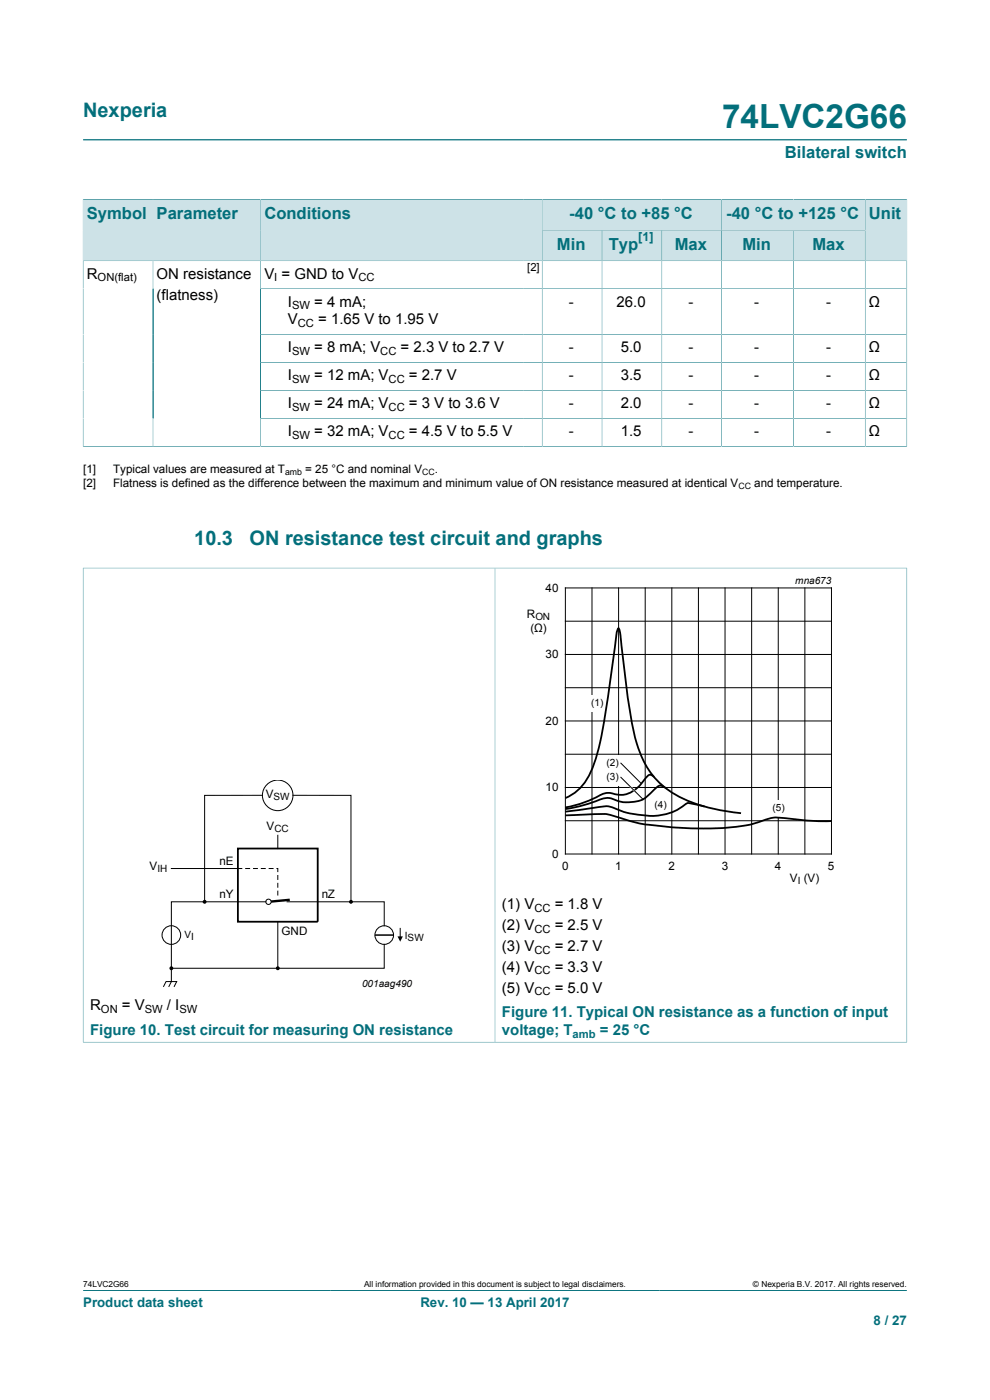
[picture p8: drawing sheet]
<svg xmlns="http://www.w3.org/2000/svg" width="210mm" height="297mm" viewBox="0 0 210 297" stroke-linecap="round" stroke-linejoin="round" font-family="sans-serif">
<path d="M17.6 29.7h174.8M115 42.3h38.1v6.5h-38.1zM17.6 273.8h174.8" fill="none" stroke="#036f7b" stroke-width=".21"/>
<path d="M115.1 42.4h37.9v6.4h-37.9z" fill="#cde2e7"/>
<path d="M153.1 42.3h30.4v6.5h-30.4z" fill="none" stroke="#036f7b" stroke-width=".21"/>
<path d="M153.2 42.4h30.3v6.4h-30.3z" fill="#cde2e7"/>
<path d="M17.6 42.3v13h14.9v-13h-14.9" fill="none" stroke="#036f7b" stroke-width=".21"/>
<path d="M17.7 42.4h14.7v12.8h-14.7z" fill="#cde2e7"/>
<path d="M32.5 42.3h22.8v13h-22.8z" fill="none" stroke="#036f7b" stroke-width=".21"/>
<path d="M32.5 42.4h22.7v12.8h-22.7z" fill="#cde2e7"/>
<path d="M55.3 42.3h59.7v13h-59.7z" fill="none" stroke="#036f7b" stroke-width=".21"/>
<g fill="#cde2e7">
<path d="M55.4 42.4h59.5v12.8h-59.5z"/>
<path d="M115.1 48.9h12.5v6.3h-12.5z"/>
</g>
<path d="M115 48.8h12.7v6.5h-12.7z" fill="none" stroke="#036f7b" stroke-width=".21"/>
<path d="M127.8 48.9h12.5v6.3h-12.5z" fill="#cde2e7"/>
<path d="M127.7 48.8h12.7v6.5h-12.7z" fill="none" stroke="#036f7b" stroke-width=".21"/>
<path d="M140.5 48.9h12.5v6.3h-12.5z" fill="#cde2e7"/>
<path d="M140.4 48.8h12.7v6.5h-12.7z" fill="none" stroke="#036f7b" stroke-width=".21"/>
<path d="M153.2 48.9h15v6.3h-15z" fill="#cde2e7"/>
<path d="M153.1 48.8h15.2v6.5h-15.2z" fill="none" stroke="#036f7b" stroke-width=".21"/>
<path d="M168.4 48.9h15.1v6.3h-15.1z" fill="#cde2e7"/>
<path d="M192.4 42.3v13h-24.1v-6.5h15.2M192.4 42.3h-8.9v13" fill="none" stroke="#036f7b" stroke-width=".21"/>
<path d="M183.6 42.4h8.7v12.8h-8.7z" fill="#cde2e7"/>
<g fill="none" stroke="#036f7b" stroke-width=".21">
<path d="M32.5 55.3v39.4M55.3 55.3v39.4M115 55.3v39.4M127.7 55.3v39.4M140.4 55.3v39.4M153.1 55.3v39.4M168.3 55.3v39.4M183.5 55.3v39.4M55.3 61.2h137.1M55.3 71h137.1M55.3 76.9h137.1M55.3 82.8h137.1"/>
<path d="M55.3 88.8h137.1M192.4 94.8v-39.5h-174.8v39.5M192.4 94.7h-174.8M17.6 120.5h87.4v100.6h-87.4M17.6 120.4v100.8"/>
</g>
<g fill="none" stroke="#000" stroke-width=".21">
<path d="M58.9 177.2v2.8M36.4 184.3h14.9M50.5 191.3h-14.1v14.1h45.1v-5.1M52.1 184.3h.8M53.8 184.3h.8M55.4 184.3h.9M57.1 184.3h.8M58.8 184.3h.1v.6M58.9 185.7v.9M58.9 187.4v.8M58.9 189v.9M58.9 195.5v9.9"/>
<path d="M67.4 191.3h14.1v5.1M34.7 209.4l.5-1.2h2.3l-.6 1.2M36.4 205.4v2.8l-.6 1.2"/>
<circle cx="36.4" cy="198.4" r="1.98"/>
</g>
<g fill="#000">
<circle cx="43.4" cy="191.3" r=".28"/>
<circle cx="74.4" cy="191.3" r=".28"/>
<circle cx="36.4" cy="205.4" r=".28"/>
<circle cx="58.9" cy="205.4" r=".28"/>
</g>
<g fill="none" stroke="#000" stroke-width=".25">
<circle cx="43.4" cy="191.3" r=".28"/>
<circle cx="74.4" cy="191.3" r=".28"/>
<circle cx="36.4" cy="205.4" r=".28"/>
<circle cx="58.9" cy="205.4" r=".28"/>
</g>
<path d="M50.5 180h16.9v15.5h-16.9z" fill="none" stroke="#000" stroke-width=".38"/>
<path d="M61.5 190.9l-4.5 .4" fill="none" stroke="#000" stroke-width=".51"/>
<circle cx="57" cy="191.3" r=".56" fill="#fff"/>
<g fill="none" stroke="#000" stroke-width=".21">
<path d="M119.9 124.7h56.5v56.5h-56.5zM119.9 138.8h56.5M119.9 131.8h56.5M125.6 124.7v56.5M131.2 124.7v56.5M136.9 124.7v56.5M142.5 124.7v56.5M148.2 124.7v56.5M153.8 124.7v56.5M159.4 124.7v56.5M165.1 124.7v56.5M170.7 124.7v56.5"/>
<path d="M119.9 152.9h56.5M119.9 145.9h56.5M55.7 168.7h-12.3v22.6M62.1 168.7h12.3v22.6M119.9 174.1h56.5M119.9 167.1h56.5M119.9 160h56.5M50.5 191.3h5.9M60.9 191.3h6.5M79.5 198.4h4M84.9 197v2.1"/>
<circle cx="58.9" cy="168.7" r="3.2"/>
<circle cx="57" cy="191.3" r=".56"/>
<circle cx="81.5" cy="198.4" r="1.98"/>
</g>
<path d="M84.3 198.6h1.2l-.6 1.2z" fill="#000"/>
<path d="M192.4 120.4v100.8M192.4 120.5h-87.4v100.6h87.4" fill="none" stroke="#036f7b" stroke-width=".21"/>
<path d="M107.2 121.9h81.9v66.3h-81.9z" fill="none" stroke="#fff" stroke-width=".21"/>
<path d="M138.7 164.8a.91 .91 0 0 0-.8-.4 .91 .91 0 0 0-.8 .5 8.3 8.3 0 0 1-4.5 3.6l-1.5 .1a4.7 4.7 0 0 0-3.6 0 23.5 23.5 0 0 1-7.6 2.7M141.1 167.1l-.1-.1a1.23 1.23 0 0 0-1.8 .1l-1 1a5.9 5.9 0 0 1-5.4 2.1l-2-.4a4.2 4.2 0 0 0-4.4 .2 32.2 32.2 0 0 1-6.5 1.6" fill="none" stroke="#000" stroke-width=".38"/>
<g fill="#fff">
<path d="M125 147.5h3.4v3.5h-3.4z"/>
<path d="M128.3 160.3h3.4v3.5h-3.4z"/>
<path d="M128.3 163.2h3.4v3.4h-3.4z"/>
<path d="M138.5 169.3h3.4v3.4h-3.4z"/>
<path d="M163.5 169.9h3.4v3.4h-3.4z"/>
</g>
<path d="M119.9 169.3a11 11 0 0 0 6.2-7.4 106.7 106.7 0 0 0 3.5-18.6l.7-5.1a15.9 15.9 0 0 1 .9-4.9l.3 1 .6 5.3a126.6 126.6 0 0 0 2.9 18 17.9 17.9 0 0 0 12.4 12.9 43 43 0 0 0 9.8 2M119.9 173l5.5-.3a12.3 12.3 0 0 1 6.9 1.1 42.3 42.3 0 0 0 9.4 1.6 57.9 57.9 0 0 0 18.4-.7l.8-.3a9.6 9.6 0 0 1 6.8-.7l4.7 .5h4M149.5 171.1l-2.4-.6a1.93 1.93 0 0 0-2.5 .7 13.1 13.1 0 0 1-10.1 1.5l-3-.8a5.5 5.5 0 0 0-4.5-.7l-7.1 1" fill="none" stroke="#000" stroke-width=".38"/>
<path d="M131.7 161.9l4 4M131.7 164.9l4.4 4.3" fill="none" stroke="#fff" stroke-width=".38"/>
<path d="M131.7 161.9l4.3 4.3M131.7 164.9l4.7 4.7" fill="none" stroke="#000" stroke-width=".21"/>
<text font-size="7.1" fill="#036f7b" x="153.2" y="27.2">74LVC2G66</text>
<g font-size="4.2" fill="#036f7b">
<text x="17.6" y="24.8">Nexperia</text>
<text x="41.2" y="115.5">10.3</text>
<text x="52.9" y="115.5">ON resistance test circuit and graphs</text>
</g>
<g font-size="3.5" fill="#036f7b">
<text x="166.5" y="33.5">Bilateral switch</text>
<text x="18.4" y="46.5">Symbol</text>
<text x="33.2" y="46.5">Parameter</text>
<text x="56.1" y="46.5">Conditions</text>
<text x="120.8" y="46.5">-40 °C to +85 °C</text>
<text x="154" y="46.5">-40 °C to +125 °C</text>
<text x="184.3" y="46.5">Unit</text>
<text x="118.1" y="53">Min</text>
<text x="129.1" y="53">Typ</text>
<text x="143.1" y="53">Max</text>
<text x="157.5" y="53">Min</text>
<text x="172.3" y="53">Max</text>
</g>
<g font-size="3.2">
<text x="18.4" y="59.1">R</text>
<text x="33.2" y="59.1">ON resistance</text>
<text x="56.1" y="59.1">V = GND to V</text>
<text x="33.2" y="63.5">(flatness)</text>
<text x="61.1" y="65">I</text>
<text x="66.7" y="65">= 4 mA;</text>
<text x="120.7" y="65">-</text>
<text x="130.8" y="65">26.0</text>
<text x="146" y="65">-</text>
<text x="160" y="65">-</text>
<text x="175.2" y="65">-</text>
<text x="184.3" y="65">Ω</text>
<text x="61.1" y="68.8">V</text>
<text x="67.5" y="68.8">= 1.65 V to 1.95 V</text>
<text x="61.1" y="74.8">I</text>
<text x="66.7" y="74.8">= 8 mA; V</text>
<text x="85" y="74.8">= 2.3 V to 2.7 V</text>
<text x="120.7" y="74.8">-</text>
<text x="131.7" y="74.8">5.0</text>
<text x="146" y="74.8">-</text>
<text x="160" y="74.8">-</text>
<text x="175.2" y="74.8">-</text>
<text x="184.3" y="74.8">Ω</text>
<text x="61.1" y="80.7">I</text>
<text x="66.7" y="80.7">= 12 mA; V</text>
<text x="86.8" y="80.7">= 2.7 V</text>
<text x="120.7" y="80.7">-</text>
<text x="131.7" y="80.7">3.5</text>
<text x="146" y="80.7">-</text>
<text x="160" y="80.7">-</text>
<text x="175.2" y="80.7">-</text>
<text x="184.3" y="80.7">Ω</text>
<text x="61.1" y="86.6">I</text>
<text x="66.7" y="86.6">= 24 mA; V</text>
<text x="86.8" y="86.6">= 3 V to 3.6 V</text>
<text x="120.7" y="86.6">-</text>
<text x="131.7" y="86.6">2.0</text>
<text x="146" y="86.6">-</text>
<text x="160" y="86.6">-</text>
<text x="175.2" y="86.6">-</text>
<text x="184.3" y="86.6">Ω</text>
<text x="61.1" y="92.5">I</text>
<text x="66.7" y="92.5">= 32 mA; V</text>
<text x="86.8" y="92.5">= 4.5 V to 5.5 V</text>
<text x="120.7" y="92.5">-</text>
<text x="131.7" y="92.5">1.5</text>
<text x="146" y="92.5">-</text>
<text x="160" y="92.5">-</text>
<text x="175.2" y="92.5">-</text>
<text x="184.3" y="92.5">Ω</text>
<text x="106.5" y="192.8">(1) V</text>
<text x="106.5" y="197.2">(2) V</text>
<text x="117.7" y="192.8">= 1.8 V</text>
<text x="117.7" y="197.2">= 2.5 V</text>
<text x="106.5" y="201.7">(3) V</text>
<text x="117.7" y="201.7">= 2.7 V</text>
<text x="106.5" y="206.1">(4) V</text>
<text x="117.7" y="206.1">= 3.3 V</text>
<text x="19.1" y="214.4">R</text>
<text x="25.9" y="214.4">= V</text>
<text x="35.4" y="214.4">/ I</text>
<text x="106.5" y="210.6">(5) V</text>
<text x="117.7" y="210.6">= 5.0 V</text>
</g>
<g font-size="3.2" fill="#036f7b">
<text x="106.5" y="215.8">Figure 11. Typical ON resistance as a function of input</text>
<text x="19.1" y="219.6">Figure 10. Test circuit for measuring ON resistance</text>
<text x="106.5" y="219.6">voltage; T</text>
<text x="127.2" y="219.6">= 25 °C</text>
</g>
<g font-size="2.8" fill="#036f7b">
<text x="17.6" y="277.3">Product data sheet</text>
<text x="89.2" y="277.3">Rev. 10 — 13 April 2017</text>
<text x="185.3" y="281">8 / 27</text>
</g>
<text font-size="2.6" fill="#036f7b" x="135.4" y="51.2">[1]</text>
<g font-size="2.5">
<text x="17.6" y="100.3">[1]</text>
<text x="24" y="100.3">Typical values are measured at T</text>
<text x="64.8" y="100.3">= 25 °C and nominal V</text>
<text x="92.2" y="100.3">.</text>
<text x="17.6" y="103.3">[2]</text>
<text x="24" y="103.3">Flatness is defined as the difference between the maximum and minimum value of ON resistance measured at identical V</text>
<text x="160" y="103.3">and temperature.</text>
<text x="115.7" y="125.6">40</text>
<text x="111.7" y="131.1">R</text>
<text x="112.5" y="134.1">(Ω)</text>
<text x="115.7" y="139.6">30</text>
<text x="115.7" y="153.7">20</text>
<text x="115.7" y="167.9">10</text>
<text x="56.4" y="169.2">V</text>
<text x="56.6" y="176">V</text>
<text x="31.7" y="184.5">V</text>
<text x="46.6" y="183.4">nE</text>
<text x="117.1" y="182">0</text>
<text x="119.2" y="184.5">0</text>
<text x="130.5" y="184.5">1</text>
<text x="141.8" y="184.5">2</text>
<text x="153.1" y="184.5">3</text>
<text x="164.4" y="184.5">4</text>
<text x="175.6" y="184.5">5</text>
<text x="46.6" y="190.4">nY</text>
<text x="68.2" y="190.4">nZ</text>
<text x="167.6" y="187.1">V (V)</text>
<text x="59.7" y="198.3">GND</text>
</g>
<g font-size="2.4">
<text x="20.7" y="59.7">ON(flat)</text>
<text x="58.2" y="59.7">I</text>
<text x="76" y="59.7">CC</text>
<text x="111.8" y="57.5">[2]</text>
<text x="62" y="65.6">SW</text>
<text x="63.2" y="69.5">CC</text>
<text x="62" y="75.4">SW</text>
<text x="80.7" y="75.4">CC</text>
<text x="62" y="81.3">SW</text>
<text x="82.4" y="81.3">CC</text>
<text x="62" y="87.2">SW</text>
<text x="82.4" y="87.2">CC</text>
<text x="62" y="93.2">SW</text>
<text x="82.4" y="93.2">CC</text>
<text x="113.4" y="193.4">CC</text>
<text x="113.4" y="197.8">CC</text>
<text x="113.4" y="202.3">CC</text>
<text x="113.4" y="206.7">CC</text>
<text x="21.4" y="215">ON</text>
<text x="30.7" y="215">SW</text>
<text x="38.1" y="215">SW</text>
<text x="113.4" y="211.2">CC</text>
</g>
<text font-size="2.4" fill="#036f7b" x="121.5" y="220.2">amb</text>
<g font-size="2.1">
<text x="168.7" y="123.9">mna673</text>
<text x="113.6" y="131.6">ON</text>
<text x="125.4" y="149.7">(</text>
<text x="126.1" y="149.7">1)</text>
<text x="128.6" y="162.5">(2)</text>
<text x="128.6" y="165.4">(3)</text>
<text x="58" y="169.7">SW</text>
<text x="138.9" y="171.5">(4)</text>
<text x="163.9" y="172">(5)</text>
<text x="58.2" y="176.5">CC</text>
<text x="33.4" y="185">IH</text>
<text x="169.2" y="187.5">I</text>
<text x="39.2" y="198.9">VI</text>
<text x="85.9" y="199.2">ISW</text>
<text x="76.8" y="209.4">001aag490</text>
</g>
<g font-size="1.9">
<text x="60.5" y="100.8">amb</text>
<text x="89.5" y="100.8">CC</text>
<text x="156.6" y="103.8">CC</text>
</g>
<g font-size="1.8">
<text x="17.6" y="273.1">74LVC2G66</text>
<text x="77.2" y="273.1">All information provided in this document is subject to legal disclaimers.</text>
<text x="159.7" y="273.1">© Nexperia B.V. 2017. All rights reserved.</text>
</g>
</svg>
